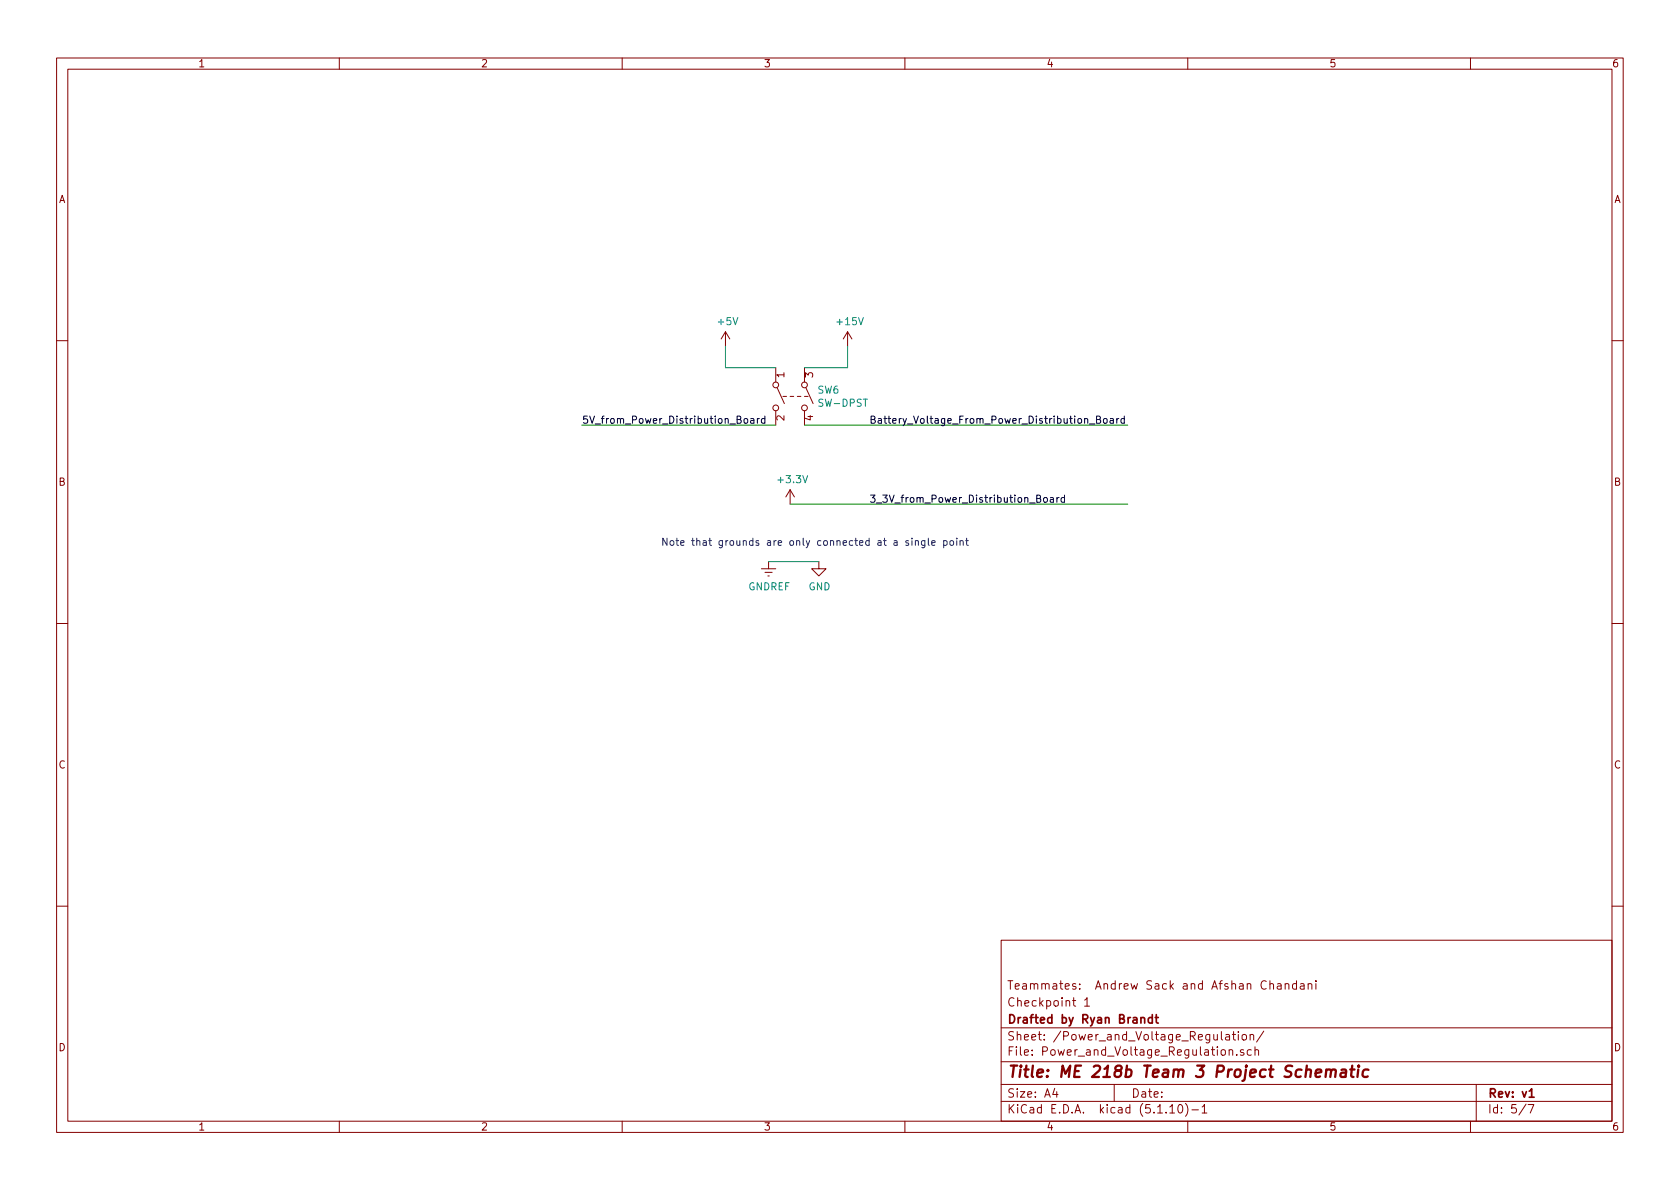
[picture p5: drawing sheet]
EESchema Schematic File Version 4
EELAYER 30 0
EELAYER END
$Descr A4 11693 8268
encoding utf-8
Sheet 5 7
Title "ME 218b Team 3 Project Schematic"
Date ""
Rev "v1"
Comp "Drafted by Ryan Brandt"
Comment1 "Checkpoint 1"
Comment2 "Teammates:  Andrew Sack and Afshan Chandani"
Comment3 ""
Comment4 ""
$EndDescr
$Comp
L power:+15V #PWR050
U 1 1
P 5900 2400
F 0 "#PWR050" H 5900 2250 50  0001 C CNN
F 1 "+15V" H 5915 2573 50  0000 C CNN
F 2 "" H 5900 2400 50  0001 C CNN
F 3 "" H 5900 2400 50  0001 C CNN
	1    5900 2400
	1    0    0    -1  
$EndComp
$Comp
L power:+3.3V #PWR051
U 1 1
P 5500 3500
F 0 "#PWR051" H 5500 3350 50  0001 C CNN
F 1 "+3.3V" H 5515 3673 50  0000 C CNN
F 2 "" H 5500 3500 50  0001 C CNN
F 3 "" H 5500 3500 50  0001 C CNN
	1    5500 3500
	1    0    0    -1  
$EndComp
$Comp
L power:+5V #PWR049
U 1 1
P 5050 2400
F 0 "#PWR049" H 5050 2250 50  0001 C CNN
F 1 "+5V" H 5065 2573 50  0000 C CNN
F 2 "" H 5050 2400 50  0001 C CNN
F 3 "" H 5050 2400 50  0001 C CNN
	1    5050 2400
	1    0    0    -1  
$EndComp
$Comp
L power:GNDREF #PWR?
U 1 1
P 5350 3900
AR Path="/623D80C9" Ref="#PWR?"  Part="1" 
AR Path="/621CC060/623D80C9" Ref="#PWR052"  Part="1" 
F 0 "#PWR052" H 5350 3650 50  0001 C CNN
F 1 "GNDREF" H 5355 3727 50  0000 C CNN
F 2 "" H 5350 3900 50  0001 C CNN
F 3 "" H 5350 3900 50  0001 C CNN
	1    5350 3900
	1    0    0    -1  
$EndComp
$Comp
L power:GND #PWR?
U 1 1
P 5700 3900
AR Path="/623D80CF" Ref="#PWR?"  Part="1" 
AR Path="/621CC060/623D80CF" Ref="#PWR053"  Part="1" 
F 0 "#PWR053" H 5700 3650 50  0001 C CNN
F 1 "GND" H 5705 3727 50  0000 C CNN
F 2 "" H 5700 3900 50  0001 C CNN
F 3 "" H 5700 3900 50  0001 C CNN
	1    5700 3900
	1    0    0    -1  
$EndComp
Wire Wire Line
	5350 3900 5700 3900
$Comp
L ME218_BaseLib:SW-DPST SW6
U 1 1
P 5500 2750
F 0 "SW6" V 5454 2938 50  0000 L CNN
F 1 "SW-DPST" V 5545 2938 50  0000 L CNN
F 2 "" H 5500 2750 50  0001 C CNN
F 3 "" H 5500 2750 50  0001 C CNN
	1    5500 2750
	0    1    1    0   
$EndComp
Wire Wire Line
	5400 2550 5050 2550
Wire Wire Line
	5050 2550 5050 2400
Wire Wire Line
	5600 2550 5900 2550
Wire Wire Line
	5900 2550 5900 2400
Wire Wire Line
	4050 2950 5400 2950
Text Label 6050 2950 0    50   ~ 0
Battery_Voltage_From_Power_Distribution_Board
Wire Wire Line
	5600 2950 7850 2950
Wire Wire Line
	5500 3500 7850 3500
Text Label 4050 2950 0    50   ~ 0
5V_from_Power_Distribution_Board
Text Label 6050 3500 0    50   ~ 0
3_3V_from_Power_Distribution_Board
Text Notes 4600 3800 0    50   ~ 0
Note that grounds are only connected at a single point
$EndSCHEMATC
